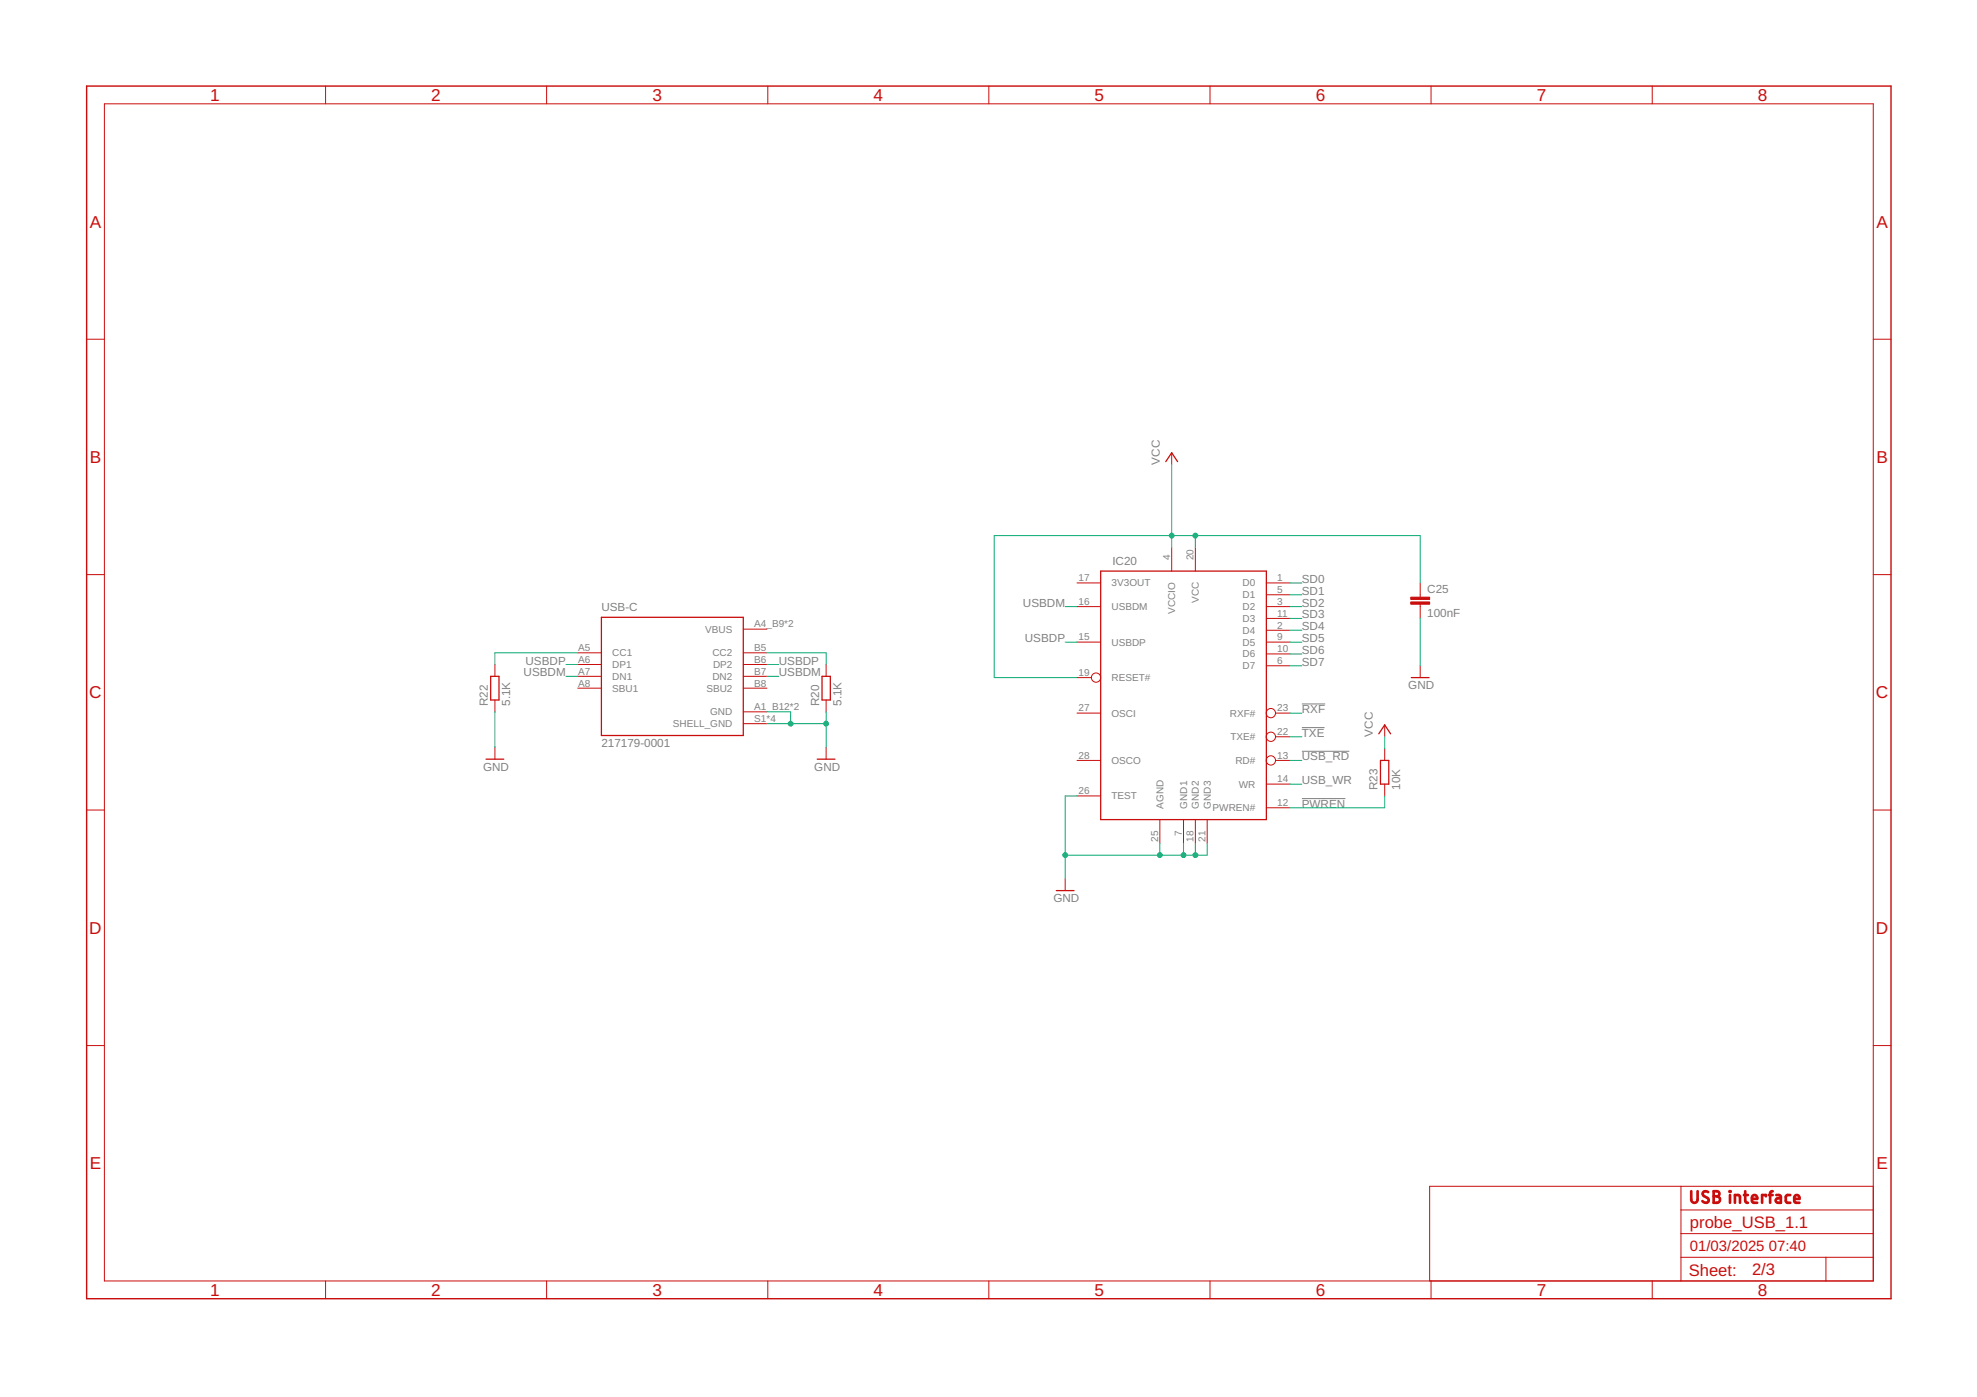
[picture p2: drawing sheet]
<svg xmlns="http://www.w3.org/2000/svg" width="297mm" height="210mm" viewBox="0 0 297 210" stroke-linecap="round" stroke-linejoin="round" font-family="sans-serif">
<path d="M195.6 112.9h7.1M195.6 105.8h3.5M195.6 109.3h3.4M195.6 120h6.5" fill="none" stroke="#808080" stroke-width=".15"/>
<g fill="none" stroke="#c90d0c" stroke-width=".4">
<path d="M254.1 179v1.2a.48 .48 0 0 0 .5 .5 .48 .48 0 0 0 .5-.5v-1.2M256.6 179.1a.46 .46 0 0 0-.5-.1 .46 .46 0 0 0-.3 .5l.7 .5a.43 .43 0 0 1 .1 .7 .43 .43 0 0 1-.7-.1l-.1-.1M257.5 179h.5a.38 .38 0 0 1 .3 .4 .38 .38 0 0 1-.3 .3 .49 .49 0 0 1 .4 .5 .49 .49 0 0 1-.4 .5h-.5zM257.5 179.7h.5M259.9 179l.1 .1zM259.9 179.6v1.1M262 179.6h.6M262.2 179v1.5l.2 .2h.2M265.3 179.7v-.1h-.5v1.1M265.8 179.6h.5M266.3 179l-.3 .2v1.5M266.9 179.6h.5l.1 .1 .1 1h-.5a.34 .34 0 0 1-.3-.3 .34 .34 0 0 1 .3-.4h.5"/>
<path d="M269 179.6h-.5l-.2 .3 .1 .7 .6 .1M260.7 180.7v-1.1h.6l.1 .1v1M263.2 180.1h.8a.41 .41 0 0 0-.3-.5 .41 .41 0 0 0-.5 .3l.1 .7 .7 .1M269.6 180.1h.8a.41 .41 0 0 0-.3-.5 .41 .41 0 0 0-.5 .3l.1 .7 .7 .1"/>
</g>
<g fill="none" stroke="#c90d0c" stroke-width=".15">
<path d="M15.7 15.6h265.8v176.9h-265.8zM48.9 12.9v2.7M82.1 12.9v2.7M115.4 12.9v2.7M148.6 12.9v2.7M181.8 12.9v2.7M215 12.9v2.7M248.2 12.9v2.7M13 51h2.7M281.5 51h2.6M176 68v1.8M13 86.3h2.7"/>
<path d="M74.4 99.8v1.8M86.8 98.1h3.6M86.8 99.8h3.6M111.7 98.1h3.5M111.7 99.8h3.5M111.7 94.5h3.5M124.1 99.8v1.8M161.8 87.6h3.6M161.8 91.1h3.6M161.8 96.5h3.6M176 82.3v3.5M179.6 82.3v3.5"/>
<path d="M190.3 87.6h3.5M190.3 91.1h3.5M190.3 96.5h3.5M190.3 89.4h3.5M190.3 92.9h3.5M190.3 94.7h3.5M190.3 98.3h3.5M213.4 87.6v2.1M213.4 90.8v2.1M281.5 86.3h2.6M74.4 105.2v1.8M74.4 112.3v1.8"/>
<path d="M86.8 101.6h3.6M86.8 103.4h3.6M111.7 101.6h3.5M111.7 103.4h3.5M111.7 107h3.5M111.7 108.7h3.5M124.1 105.2v1.8M124.1 112.3v1.8M161.8 101.8h2.2M161.8 107.1h3.6M161.8 114.3h3.6M161.8 119.6h3.6"/>
<path d="M190.3 100h3.5M190.3 117.8h3.5M191.6 107.1h2.2M191.6 114.3h2.2M191.6 110.7h2.2M208 108.9v1.8M208 112.5v1.8M208 117.8v1.8M213.4 100v1.8M13 121.7h2.7M160 132v1.8M174.3 123.1v3.6"/>
<path d="M177.8 123.1v3.6M179.6 123.1v3.6M181.4 123.1v3.6M190.3 121.4h3.5M281.5 121.7h2.6M13 157.1h2.7M281.5 157.1h2.6M252.6 178.2v14.3M281.5 178.2h-66.7v14.3M48.9 192.5v2.6M82.1 192.5v2.6M115.4 192.5v2.6"/>
<path d="M148.6 192.5v2.6M181.8 192.5v2.6M215 192.5v2.6M248.2 192.5v2.6M252.6 188.9h28.9M252.6 185.4h28.9M252.6 181.8h28.9M274.3 188.9v3.6"/>
<circle cx="164.7" cy="101.8" r=".7"/>
<circle cx="190.9" cy="107.1" r=".7"/>
<circle cx="190.9" cy="110.7" r=".7"/>
<circle cx="190.9" cy="114.3" r=".7"/>
</g>
<path d="M13 12.9h271.1v182.2h-271.1z" fill="none" stroke="#c90d0c" stroke-width=".21"/>
<path d="M175.2 69.4l.8-1.4 .9 1.4M90.4 92.8h21.3v17.7h-21.3zM165.4 85.8h24.9v37.3h-24.9zM73 114.1h2.7M73.7 101.6h1.3v3.6h-1.3zM122.8 114.1h2.7M123.5 101.6h1.3v3.6h-1.3zM207.2 110.3l.8-1.4 .9 1.4M207.4 114.3h1.3v3.5h-1.3zM212 101.8h2.7M158.7 133.8h2.7" fill="none" stroke="#c90d0c" stroke-width=".19"/>
<g fill="#c90d0c" stroke="#c90d0c" stroke-width=".15">
<path d="M212 90.4h2.8v.4h-2.8z"/>
<path d="M212 89.7h2.8v.4h-2.8z"/>
</g>
<g fill="none" stroke="#0dab76" stroke-width=".15">
<path d="M176 69.8v12.5M85 99.8h1.8M86.8 98.1h-12.4v1.7M115.2 98.1h8.9v1.7M115.2 99.8h1.8M160 91.1h1.8M160 96.5h1.8M179.6 80.5v1.8M193.8 91.1h1.8M193.8 96.5h1.8M193.8 87.6h1.8M193.8 89.4h1.8"/>
<path d="M193.8 92.9h1.8M193.8 94.7h1.8M193.8 98.3h1.8M213.4 87.6v-7.1h-64v21.3h12.4M213.4 92.9v7.1M74.4 107v5.3M85 101.6h1.8M115.2 108.7h8.9M115.2 107h3.6v1.7M115.2 101.6h1.8M124.1 107v5.3M161.8 119.6h-1.8v12.4"/>
<path d="M193.8 117.8h1.8M193.8 114.3h1.8M193.8 107.1h1.8M193.8 110.7h1.8M193.8 100h1.8M208 110.7v1.8M208 119.6v1.8h-14.2M174.3 126.7v1.8M177.8 126.7v1.8M179.6 126.7v1.8M181.4 126.7v1.8h-21.4"/>
</g>
<g fill="#0dab76" stroke="#0dab76" stroke-width=".15">
<circle cx="160" cy="128.5" r=".36"/>
<circle cx="174.3" cy="128.5" r=".36"/>
<circle cx="177.8" cy="128.5" r=".36"/>
<circle cx="179.6" cy="128.5" r=".36"/>
<circle cx="118.8" cy="108.7" r=".36"/>
<circle cx="124.1" cy="108.7" r=".36"/>
<circle cx="176" cy="80.5" r=".36"/>
<circle cx="179.6" cy="80.5" r=".36"/>
</g>
<g font-size="2.6" fill="#c90d0c">
<text x="31.6" y="15.2">1</text>
<text x="64.8" y="15.2">2</text>
<text x="98" y="15.2">3</text>
<text x="131.2" y="15.2">4</text>
<text x="164.5" y="15.2">5</text>
<text x="197.7" y="15.2">6</text>
<text x="230.9" y="15.2">7</text>
<text x="264.1" y="15.2">8</text>
<text x="13.5" y="34.2">A</text>
<text x="281.9" y="34.2">A</text>
<text x="13.5" y="69.6">B</text>
<text x="281.9" y="69.6">B</text>
<text x="13.4" y="104.9">C</text>
<text x="281.9" y="104.9">C</text>
<text x="13.4" y="140.3">D</text>
<text x="281.9" y="140.3">D</text>
<text x="13.5" y="175.7">E</text>
<text x="281.9" y="175.7">E</text>
<text x="31.6" y="194.7">1</text>
<text x="64.8" y="194.7">2</text>
<text x="98" y="194.7">3</text>
<text x="131.2" y="194.7">4</text>
<text x="164.5" y="194.7">5</text>
<text x="197.7" y="194.7">6</text>
<text x="230.9" y="194.7">7</text>
<text x="264.1" y="194.7">8</text>
</g>
<g font-size="2.5" fill="#c90d0c">
<text x="253.9" y="184.5">probe_USB_1.1</text>
<text x="253.7" y="191.7">Sheet:</text>
<text x="263.2" y="191.6">2/3</text>
</g>
<g font-size="2.2" fill="#c90d0c">
<text x="253.9" y="188">01/03/2025</text>
<text x="265.8" y="188">07:40</text>
</g>
<g font-size="1.8" fill="#808080">
<text x="174.3" y="69.8" transform="rotate(-90 174.3 69.8)">VCC</text>
<text x="167.1" y="84.9">IC20</text>
<text x="195.6" y="87.6">SD0</text>
<text x="195.6" y="89.4">SD1</text>
<text x="214.4" y="89.1">C25</text>
<text x="90.4" y="91.9">USB-C</text>
<text x="153.7" y="91.1">USBDM</text>
<text x="195.6" y="91.1">SD2</text>
<text x="195.6" y="92.9">SD3</text>
<text x="195.6" y="94.7">SD4</text>
<text x="214.4" y="92.7">100nF</text>
<text x="78.7" y="101.6">USBDM</text>
<text x="79" y="99.9">USBDP</text>
<text x="117" y="101.6">USBDM</text>
<text x="117" y="99.9">USBDP</text>
<text x="154" y="96.5">USBDP</text>
<text x="195.6" y="96.5">SD5</text>
<text x="195.6" y="98.3">SD6</text>
<text x="195.6" y="100">SD7</text>
<text x="73.3" y="106.1" transform="rotate(-90 73.3 106.1)">R22</text>
<text x="76.7" y="106.1" transform="rotate(-90 76.7 106.1)">5.1K</text>
<text x="123.1" y="106.1" transform="rotate(-90 123.1 106.1)">R20</text>
<text x="126.4" y="106.1" transform="rotate(-90 126.4 106.1)">5.1K</text>
<text x="195.6" y="107.1">RXF</text>
<text x="211.6" y="103.6">GND</text>
<text x="90.4" y="112.3">217179-0001</text>
<text x="195.6" y="110.7">TXE</text>
<text x="206.3" y="110.7" transform="rotate(-90 206.3 110.7)">VCC</text>
<text x="72.6" y="115.9">GND</text>
<text x="122.3" y="115.9">GND</text>
<text x="195.6" y="117.8">USB_WR</text>
<text x="195.6" y="114.3">USB_RD</text>
<text x="207" y="118.7" transform="rotate(-90 207 118.7)">R23</text>
<text x="210.3" y="118.7" transform="rotate(-90 210.3 118.7)">10K</text>
<text x="195.6" y="121.4">PWREN</text>
<text x="158.3" y="135.6">GND</text>
</g>
<g font-size="1.5" fill="#808080">
<text x="162.1" y="87.3">17</text>
<text x="167" y="88.1">3V3OUT</text>
<text x="175.8" y="84.2" transform="rotate(-90 175.8 84.2)">4</text>
<text x="179.3" y="84.2" transform="rotate(-90 179.3 84.2)">20</text>
<text x="186.7" y="88.1">D0</text>
<text x="186.7" y="89.9">D1</text>
<text x="191.9" y="87.3">1</text>
<text x="191.9" y="89.1">5</text>
<text x="106" y="95">VBUS</text>
<text x="113.3" y="94.3">A4_B9*2</text>
<text x="162.1" y="90.9">16</text>
<text x="167" y="91.7">USBDM</text>
<text x="176.6" y="92.2" transform="rotate(-90 176.6 92.2)">VCCIO</text>
<text x="180.1" y="90.6" transform="rotate(-90 180.1 90.6)">VCC</text>
<text x="186.7" y="91.7">D2</text>
<text x="186.7" y="93.4">D3</text>
<text x="186.7" y="95.2">D4</text>
<text x="191.9" y="90.9">3</text>
<text x="191.9" y="92.7">11</text>
<text x="191.9" y="94.4">2</text>
<text x="86.9" y="97.8">A5</text>
<text x="86.9" y="99.6">A6</text>
<text x="86.9" y="101.4">A7</text>
<text x="92" y="98.6">CC1</text>
<text x="92" y="100.4">DP1</text>
<text x="107" y="98.6">CC2</text>
<text x="107.1" y="100.4">DP2</text>
<text x="113.3" y="97.8">B5</text>
<text x="113.3" y="99.6">B6</text>
<text x="113.3" y="101.4">B7</text>
<text x="162.1" y="96.2">15</text>
<text x="162.1" y="101.6">19</text>
<text x="167" y="97">USBDP</text>
<text x="186.7" y="97">D5</text>
<text x="186.7" y="98.8">D6</text>
<text x="186.7" y="100.6">D7</text>
<text x="191.9" y="96.2">9</text>
<text x="191.9" y="98">10</text>
<text x="191.9" y="99.8">6</text>
<text x="86.9" y="103.2">A8</text>
<text x="92" y="102.2">DN1</text>
<text x="92" y="103.9">SBU1</text>
<text x="106.1" y="103.9">SBU2</text>
<text x="106.7" y="107.5">GND</text>
<text x="107" y="102.2">DN2</text>
<text x="113.3" y="103.2">B8</text>
<text x="113.3" y="106.7">A1_B12*2</text>
<text x="162.1" y="106.9">27</text>
<text x="167" y="102.3">RESET#</text>
<text x="167" y="107.7">OSCI</text>
<text x="184.8" y="107.7">RXF#</text>
<text x="191.9" y="106.9">23</text>
<text x="101.1" y="109.3">SHELL_GND</text>
<text x="113.3" y="108.5">S1*4</text>
<text x="184.9" y="111.2">TXE#</text>
<text x="191.9" y="110.4">22</text>
<text x="162.1" y="114">28</text>
<text x="162.1" y="119.3">26</text>
<text x="167" y="114.8">OSCO</text>
<text x="185.6" y="114.8">RD#</text>
<text x="186.1" y="118.3">WR</text>
<text x="191.9" y="114">13</text>
<text x="191.9" y="117.6">14</text>
<text x="167" y="120.1">TEST</text>
<text x="174.8" y="121.5" transform="rotate(-90 174.8 121.5)">AGND</text>
<text x="177.6" y="125.6" transform="rotate(-90 177.6 125.6)">7</text>
<text x="178.3" y="121.5" transform="rotate(-90 178.3 121.5)">GND1</text>
<text x="180.1" y="121.5" transform="rotate(-90 180.1 121.5)">GND2</text>
<text x="181.9" y="121.5" transform="rotate(-90 181.9 121.5)">GND3</text>
<text x="182.2" y="121.9">PWREN#</text>
<text x="191.9" y="121.1">12</text>
<text x="174" y="126.4" transform="rotate(-90 174 126.4)">25</text>
<text x="179.3" y="126.4" transform="rotate(-90 179.3 126.4)">18</text>
<text x="181.1" y="126.4" transform="rotate(-90 181.1 126.4)">21</text>
</g>
</svg>
